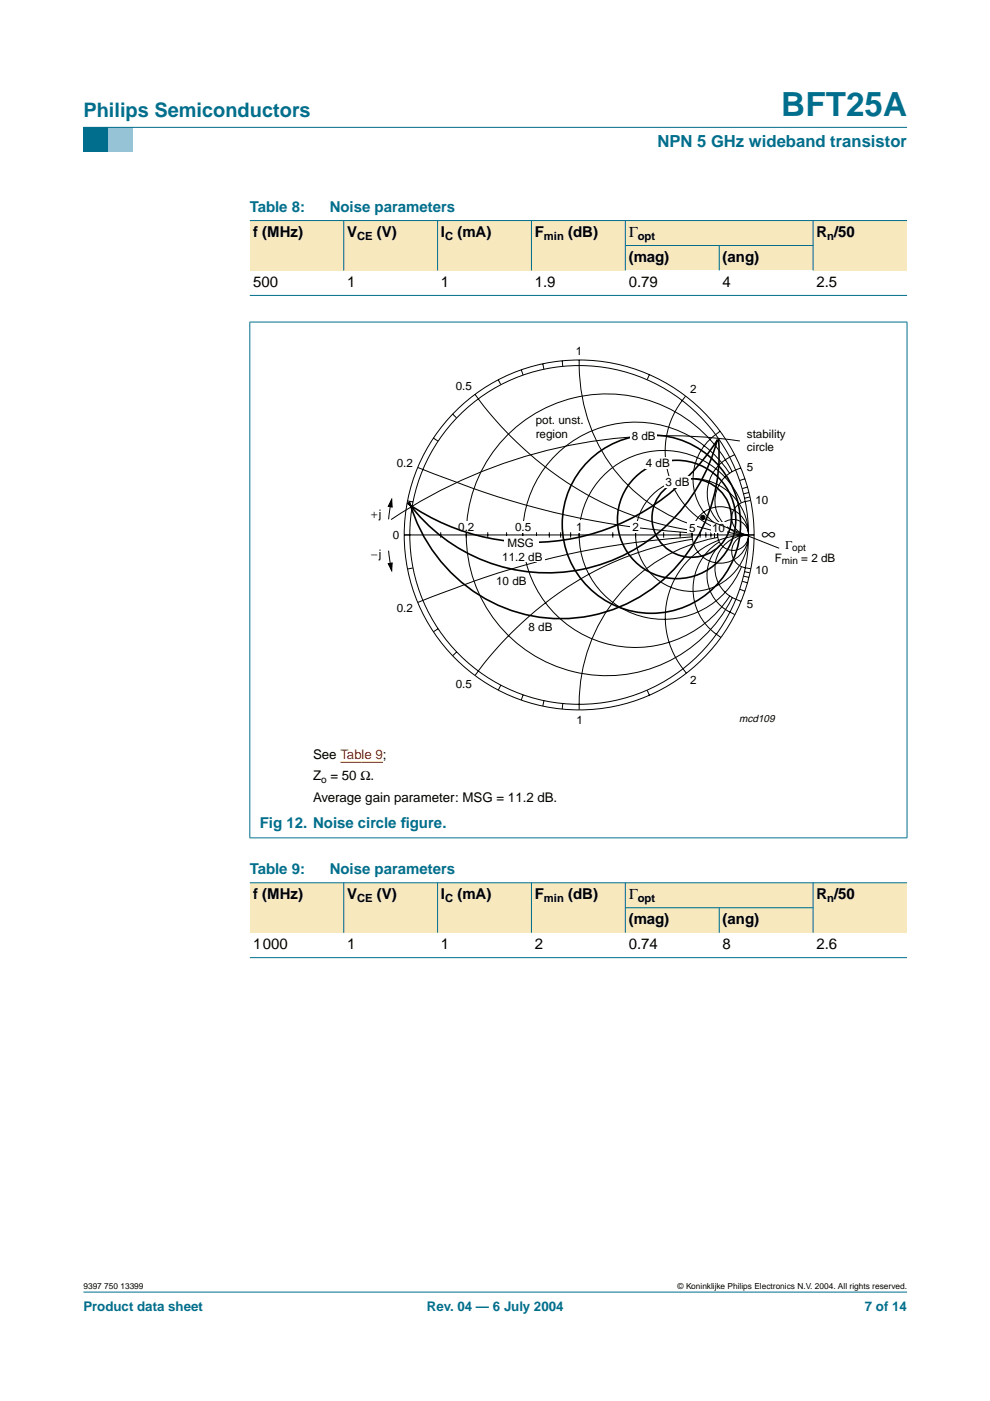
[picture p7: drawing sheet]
<svg xmlns="http://www.w3.org/2000/svg" width="210mm" height="297mm" viewBox="0 0 210 297" stroke-linecap="round" stroke-linejoin="round" font-family="sans-serif">
<path d="M17.7 273.9h174.6z" fill="#006e8c" stroke="#006e8c" stroke-width=".21"/>
<path d="M17.7 27h5.3v5.3h-5.3z" fill-rule="evenodd" fill="#006e8c"/>
<path d="M23 27h5.3v5.3h-5.3z" fill-rule="evenodd" fill="#96c4d6"/>
<path d="M17.7 27h174.6z" fill="#006e8c" stroke="#006e8c" stroke-width=".21"/>
<g fill="#f7e8bd">
<path d="M53 46.8h19.9v10.5h-19.9z" fill-rule="evenodd"/>
<path d="M72.9 46.8h19.9v10.5h-19.9z" fill-rule="evenodd"/>
<path d="M92.8 46.8h19.9v10.5h-19.9z" fill-rule="evenodd"/>
<path d="M112.7 46.8h19.9v10.5h-19.9z" fill-rule="evenodd"/>
<path d="M132.6 46.8h39.8v5.3h-39.8z" fill-rule="evenodd"/>
<path d="M172.4 46.8h19.9v10.5h-19.9z" fill-rule="evenodd"/>
<path d="M132.6 52.1h19.9v5.2h-19.9z" fill-rule="evenodd"/>
<path d="M152.5 52.1h19.9v5.2h-19.9z" fill-rule="evenodd"/>
</g>
<path d="M72.2 161.6h9" fill="none" stroke="#f00" stroke-width=".21"/>
<g fill="#f7e8bd">
<path d="M53 187.2h19.9v10.5h-19.9z" fill-rule="evenodd"/>
<path d="M72.9 187.2h19.9v10.5h-19.9z" fill-rule="evenodd"/>
<path d="M92.8 187.2h19.9v10.5h-19.9z" fill-rule="evenodd"/>
<path d="M112.7 187.2h19.9v10.5h-19.9z" fill-rule="evenodd"/>
<path d="M132.6 187.2h39.8v5.3h-39.8z" fill-rule="evenodd"/>
<path d="M172.4 187.2h19.9v10.5h-19.9z" fill-rule="evenodd"/>
<path d="M132.6 192.5h19.9v5.2h-19.9z" fill-rule="evenodd"/>
<path d="M152.5 192.5h19.9v5.2h-19.9z" fill-rule="evenodd"/>
</g>
<g fill="#006e8c" stroke="#006e8c" stroke-width=".21">
<path d="M72.9 46.7v10.6z"/>
<path d="M92.8 46.7v10.6z"/>
<path d="M112.7 46.7v10.6z"/>
<path d="M132.6 46.7v10.6z"/>
<path d="M152.5 52v5.3z"/>
<path d="M172.4 46.7v10.6z"/>
<path d="M53 46.8h139.3z"/>
<path d="M132.5 52.1h39.9z"/>
<path d="M53 62.6h139.3z"/>
<path d="M53 68.3v109.3z"/>
<path d="M192.3 68.3v109.3z"/>
<path d="M52.9 68.3h139.5z"/>
<path d="M52.9 177.6h139.5z"/>
<path d="M72.9 187.1v10.6z"/>
<path d="M92.8 187.1v10.6z"/>
<path d="M112.7 187.1v10.6z"/>
<path d="M132.6 187.1v10.6z"/>
<path d="M152.5 192.4v5.3z"/>
<path d="M172.4 187.1v10.6z"/>
<path d="M53 187.2h139.3z"/>
<path d="M132.5 192.5h39.9z"/>
<path d="M53 203h139.3z"/>
</g>
<path d="M55.6 72.5h134.1v81.9h-134.1z" fill="none" stroke="#fff" stroke-width=".21"/>
<g fill="none" stroke="#000" stroke-width=".21">
<path d="M110.5 78.4l.4 1.1M115.1 77.1l.2 1.2M119.2 76.5l.1 1.2M122.8 76.3a35.3 35.3 0 0 0 23 34.6l4.3 1.3 2.3 .5M137.7 79.4l-.5 1.1M88.6 99.1l15.6 5.8 7.2 2.2 6.6 1.7 6.4 1.3 7.4 1.3 6.2 .8 8.7 .8M91.9 92.9l1 .6M96 87.8l.8 .8M100.7 83.6l.7 1M101.4 84.6l2.4 3 3.5 3.9 3.4 3.3 3.6 3.2a67.1 67.1 0 0 0 32.4 14.5M105.7 80.5l.5 1M145.4 84a17.8 17.8 0 0 0-2.8 18.9 17.8 17.8 0 0 0 16.1 10.5"/>
<path d="M152.7 91.4a11.8 11.8 0 0 0-.1 20.2M155.8 96.4a8.7 8.7 0 0 0-2.8 14.9M157.1 99.2a7.2 7.2 0 0 0-5.5 7.8 7.2 7.2 0 0 0 7 6.4M82.4 116.8l.6 3.9M82.8 119.6l.2 1.4M83 106.1l-.6 4M83 105.9l-.2 1.4M85.7 113.4h74.2M86.4 106.2l1.1 .2M93.4 112.8v1.2M98.9 112.8v1.2M103.4 112.8v1.2"/>
<path d="M107.4 112.8v1.2M110.8 112.8v1.2M113.8 112.8v1.2M116.5 112.8v1.2M118.9 112.8v1.2M121 112.8v1.2M122.8 112.8v1.2M129.9 112.8v1.2M134.8 112.8v1.2M140.7 112.8v1.2M144.2 112.8v1.2M146.7 113.8l-8.7 .8-6.2 .8-7.4 1.3-6.4 1.4-6.6 1.7-7.2 2.2-15.6 5.7"/>
<path d="M146.7 112.8v1.2M146.7 114.3l-4.3 .9-3.8 .9-4 1.3-3.8 1.5a73.4 73.4 0 0 0-30.1 24.3M148.4 112.8v1.2M149.7 112.8v1.2M150.7 112.8v1.2M151.5 112.8v1.2M152.1 113.9a35.9 35.9 0 0 0-29.3 36.6M152.2 112.8v1.2M152.5 114.9a11.8 11.8 0 0 0 .3 20.2M152.8 115.4a8.8 8.8 0 0 0 3 14.9M154.7 100.3a23.9 23.9 0 0 0-35.7-4.9 23.9 23.9 0 0 0 .1 36 23.9 23.9 0 0 0 35.6-5M155.2 100a29.8 29.8 0 0 0-44.7-10.3 29.8 29.8 0 0 0-1.7 45.9 29.8 29.8 0 0 0 45.3-6.8l1.2-2.1"/>
<path d="M157.2 106.6a17.9 17.9 0 0 0-27.4-7.4 17.9 17.9 0 0 0 0 28.4 17.9 17.9 0 0 0 27.4-7.4M157.9 101.5l-1.1 .4M158.3 113.4a17.6 17.6 0 0 0-15.8 10.6 17.6 17.6 0 0 0 3 18.7M158.5 103.3l-1.1 .3M158.5 113.4a7.1 7.1 0 0 0-6.9 6.4 7.1 7.1 0 0 0 5.5 7.7M158.5 113.4a3.5 3.5 0 0 0-3.3 3.3 3.5 3.5 0 0 0 2.9 3.7l1.1 .2M158.8 104.4l-1.2 .3M159 105.4l-1.1 .2M159.1 106.1a4 4 0 0 0-3.8 2.7 3.6 3.6 0 0 0 3.3 4.6M87.5 120.4l-1.1 .2M92.9 133.3l-1 .7M96.8 138.2l-.8 .8"/>
<path d="M156.9 124.9l1 .4M157.4 123.2l1.1 .4M157.7 122.2l1.1 .2M157.9 121.2l1.1 .2M106.2 145.3l-.5 1M110.9 147.3l-.4 1.1M115.3 148.6l-.2 1.1M119.3 149.2l-.1 1.1M137.2 146.3l.5 1.1"/>
<circle cx="122.8" cy="113.4" r="37.1"/>
<circle cx="122.8" cy="113.4" r="35.9"/>
<circle cx="146.7" cy="113.4" r="12"/>
<circle cx="152.7" cy="113.4" r="6"/>
<circle cx="155.4" cy="113.4" r="3.3"/>
</g>
<path d="M82.3 119.5l.8-.1-.1 1.6zM83 105.9l.1 1.6-.8-.2z" fill="#000" stroke="#000" stroke-width=".21"/>
<g fill="#fff">
<path d="M145.7 110.6h2.1v2.4h-2.1z"/>
<path d="M108.8 110.6h4.2v2.4h-4.2z"/>
<path d="M96.7 110.6h4.2v2.4h-4.2z"/>
<path d="M133.7 110.6h2.1v2.4h-2.1z"/>
<path d="M121.4 110.3h2.8v2.7h-2.8z"/>
<path d="M150.8 110.7h3.2v2.3h-3.2z"/>
</g>
<circle cx="149" cy="109.7" r=".46" fill="#000" stroke="#000" stroke-width=".21"/>
<path d="M156.9 93.5a105.3 105.3 0 0 0-74 16.7M149 109.8l16.2 6.4" fill="none" stroke="#000" stroke-width=".21"/>
<g fill="none" stroke="#000" stroke-width=".34">
<path d="M152.1 93.3a46.4 46.4 0 0 1-65.7 13.4M152.1 93.2a37 37 0 0 1-28.5 27.5 37 37 0 0 1-37.1-14.2M152.3 93a34.7 34.7 0 0 1-27 37.5 33.4 33.4 0 0 1-38.5-24.2"/>
<circle cx="138.1" cy="111.1" r="18.9"/>
<circle cx="143.5" cy="110.1" r="12.5"/>
<circle cx="146.7" cy="109.9" r="8.4"/>
</g>
<g fill="#fff">
<path d="M106.9 113.8h7.3v5.4h-7.3z"/>
<path d="M113.9 117.4h1.6v2.2h-1.6z"/>
<path d="M133.6 91.1h5.7v2.5h-5.7z"/>
<path d="M136.7 96.9h5.7v2.5h-5.7z"/>
<path d="M140.9 100.9h5.6v2.5h-5.6z"/>
</g>
<text font-size="7.1" fill="#006e8c" x="165.7" y="24.7">BFT25A</text>
<text font-size="4.2" fill="#006e8c" x="17.7" y="24.9">Philips Semiconductors</text>
<text font-size="4.2" x="161.5" y="114.5">∞</text>
<text font-size="3.5" fill="#006e8c" x="139.4" y="31.1">NPN 5 GHz wideband transistor</text>
<g font-size="3.2" fill="#006e8c">
<text x="53" y="45">Table 8:</text>
<text x="69.9" y="45">Noise parameters</text>
<text x="55.1" y="175.5">Fig 12. Noise circle f</text>
<text x="85" y="175.5">igure.</text>
<text x="53" y="185.4">Table 9:</text>
<text x="69.9" y="185.4">Noise parameters</text>
</g>
<g font-size="3.2">
<text x="53.7" y="50.3">f (MHz)</text>
<text x="73.6" y="50.3">V</text>
<text x="79.9" y="50.3">(V)</text>
<text x="93.5" y="50.3">I</text>
<text x="97" y="50.3">(mA)</text>
<text x="113.4" y="50.3">F</text>
<text x="120.4" y="50.3">(dB)</text>
<text x="133.3" y="50.3">Γ</text>
<text x="173.1" y="50.3">R /50</text>
<text x="133.3" y="55.6">(mag)</text>
<text x="153.2" y="55.6">(ang)</text>
<text x="53.7" y="60.9">500</text>
<text x="73.6" y="60.9">1</text>
<text x="93.5" y="60.9">1</text>
<text x="113.4" y="60.9">1.9</text>
<text x="133.3" y="60.9">0.79</text>
<text x="153.2" y="60.9">4</text>
<text x="173.1" y="60.9">2.5</text>
<text x="53.7" y="190.7">f (MHz)</text>
<text x="73.6" y="190.7">V</text>
<text x="79.9" y="190.7">(V)</text>
<text x="93.5" y="190.7">I</text>
<text x="97" y="190.7">(mA)</text>
<text x="113.4" y="190.7">F</text>
<text x="120.4" y="190.7">(dB)</text>
<text x="133.3" y="190.7">Γ</text>
<text x="173.1" y="190.7">R /50</text>
<text x="133.3" y="196">(mag)</text>
<text x="153.2" y="196">(ang)</text>
<text x="53.7" y="201.3">1000</text>
<text x="73.6" y="201.3">1</text>
<text x="93.5" y="201.3">1</text>
<text x="113.4" y="201.3">2</text>
<text x="133.3" y="201.3">0.74</text>
<text x="153.2" y="201.3">8</text>
<text x="173.1" y="201.3">2.6</text>
</g>
<g font-size="2.8">
<text x="66.4" y="160.8">See Table 9;</text>
<text x="66.4" y="165.4">Z = 50 Ω.</text>
<text x="66.4" y="170">Average gain parameter: MSG = 11.2 dB.</text>
</g>
<g font-size="2.8" fill="#006e8c">
<text x="17.7" y="278">Product data sheet</text>
<text x="90.5" y="278">Rev. 04 — 6 July 2004</text>
<text x="183.4" y="278">7 of 14</text>
</g>
<g font-size="2.5">
<text x="122.1" y="75.3">1</text>
<text x="96.6" y="82.7">0.5</text>
<text x="146.3" y="83.3">2</text>
<text x="113.6" y="89.9">pot. unst.</text>
<text x="113.6" y="92.8">region</text>
<text x="134" y="93.2">8 dB</text>
<text x="158.4" y="92.8">stability</text>
<text x="158.4" y="95.7">circle</text>
<text x="84.1" y="99">0.2</text>
<text x="136.9" y="99">4 dB</text>
<text x="158.4" y="99.8">5</text>
<text x="141.1" y="103">3 dB</text>
<text x="160.2" y="106.8">10</text>
<text x="78.7" y="109.8">+j</text>
<text x="97.2" y="112.7">0.2</text>
<text x="109.2" y="112.7">0.5</text>
<text x="122.2" y="112.6">1</text>
<text x="134.1" y="112.7">2</text>
<text x="146.1" y="112.7">5</text>
<text x="151" y="112.8">10</text>
<text x="78.7" y="118.4">−j</text>
<text x="83.3" y="114.3">0</text>
<text x="106.5" y="118.8">11.2 dB</text>
<text x="107.6" y="116">MSG</text>
<text x="164.3" y="119.2">F</text>
<text x="166.5" y="116.3">Γ</text>
<text x="169.9" y="119.2">= 2 dB</text>
<text x="105.2" y="123.9">10 dB</text>
<text x="160.2" y="121.6">10</text>
<text x="84.1" y="129.7">0.2</text>
<text x="158.4" y="129">5</text>
<text x="112.1" y="133.9">8 dB</text>
<text x="96.6" y="145.8">0.5</text>
<text x="146.3" y="145">2</text>
<text x="122.2" y="153.5">1</text>
</g>
<g font-size="2.4">
<text x="75.7" y="50.9">CE</text>
<text x="94.4" y="50.9">C</text>
<text x="115.3" y="50.9">min</text>
<text x="135.2" y="50.9">opt</text>
<text x="175.4" y="50.9">n</text>
<text x="75.7" y="191.3">CE</text>
<text x="94.4" y="191.3">C</text>
<text x="115.3" y="191.3">min</text>
<text x="135.2" y="191.3">opt</text>
<text x="175.4" y="191.3">n</text>
</g>
<text font-size="2.2" x="156.7" y="153.1">mcd109</text>
<g font-size="2.1">
<text x="165.8" y="119.7">min</text>
<text x="168" y="116.8">opt</text>
<text x="68.1" y="165.9">o</text>
</g>
<g font-size="1.8">
<text x="17.7" y="273.4">9397 750 13399</text>
<text x="143.7" y="273.4">© Koninklijke Philips Electronics N.V. 2004. All rights reserved.</text>
</g>
</svg>
